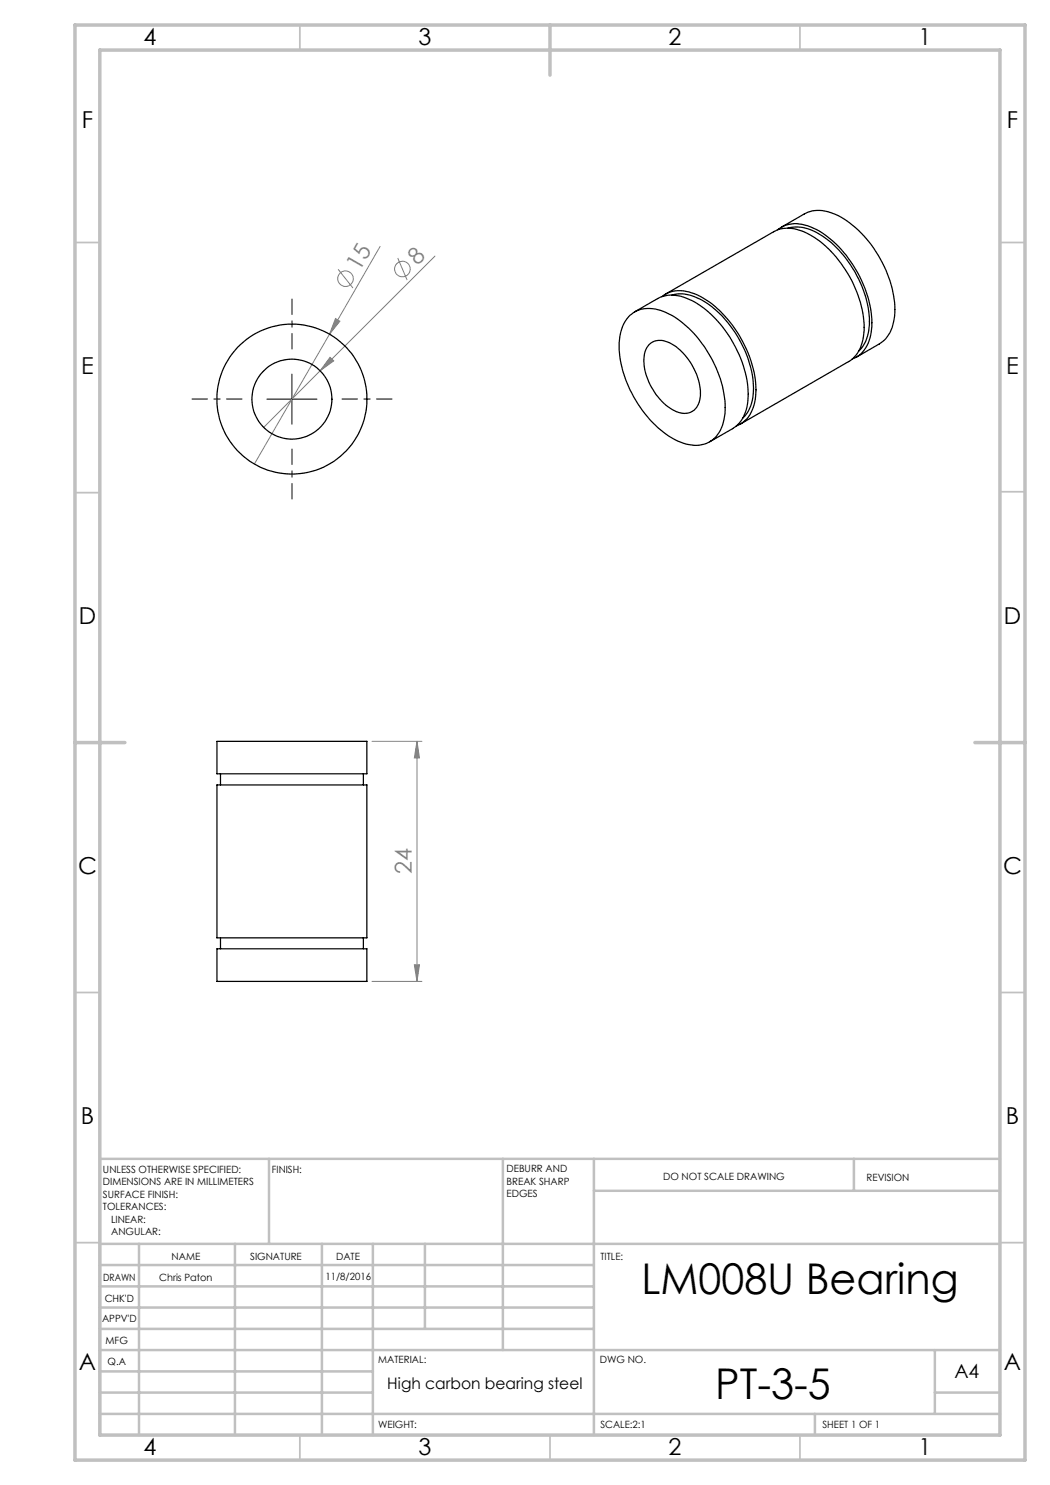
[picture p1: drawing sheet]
<svg xmlns="http://www.w3.org/2000/svg" width="210mm" height="297mm" viewBox="0 0 210 297" stroke-linecap="round" stroke-linejoin="round" font-family="sans-serif">
<g fill="none" stroke="#808080" stroke-width=".2">
<path d="M67.6 53.9l3 3.7M76 49.3l-10.1 17.5M79.6 51.6l1.8 4.4M87 51.2l-34.3 34.3M65.9 66.8l-15 26M66 71.5l.7 .7-2.7 2zM67.1 63.7l.9 .5-2.1 2.6zM74.4 148.3h10M83.4 148.3l.5 3.3h-1zM83.4 148.3v48M74.4 196.3h10M82.9 193h1l-.5 3.3z"/>
<circle cx="69.1" cy="55.7" r="1.56"/>
<circle cx="80.5" cy="53.8" r="1.57"/>
</g>
<path d="M48.4 79.8h-10M58.4 69.8v-10M68.4 79.8h10M58.4 89.8v10" fill="none" stroke="#000" stroke-width=".2" stroke-dasharray="15.2 1.3 1.3 1.3" stroke-dashoffset="12.1"/>
<path d="M53.4 79.8h10M58.4 74.8v10" fill="none" stroke="#000" stroke-width=".2"/>
<g fill="none" stroke="#c0c0c0" stroke-width=".35">
<path d="M60 5v5M160 5v5M15 48.5h5M200 48.5h5M15 98.5h5M200 98.4h5M15 198.5h5M200 198.5h5M15 248.5h5M200 248.5h5M60 287v5M110 287v5"/>
<path d="M160 287v5"/>
</g>
<g fill="none" stroke="#c0c0c0" stroke-width=".5">
<path d="M53.8 231.8v17M100.6 231.8v38.2M118.8 231.8v55.2M118.8 238.2h81.2M170.8 231.8v6.4M200 231.8h-180v55.2M20 248.8h180M20 257.3h98.8M20 253h98.8M27.8 248.8v38.2M47 248.8v38.2M64.4 248.8v38.2"/>
<path d="M74.6 248.8v38.2M85 248.8v17M20 265.8h98.8M20 261.5h98.8M20 278.5h54.6M20 274.3h54.6M20 270h180M187 278.5h13M187 270v12.8M20 282.8h180M163 282.8v4.2"/>
</g>
<path d="M15 5h190v287h-190zM20 10h180v277h-180zM110 5v10M15 148.5h10M195 148.5h10" fill="none" stroke="#c0c0c0" stroke-width=".7"/>
<g fill="#808080">
<path d="M66 71.5l.7 .7-2.7 2z"/>
<path d="M67.1 63.7l.9 .5-2.1 2.6z"/>
<path d="M83.4 148.3l.5 3.3h-1zM82.9 193h1l-.5 3.3z"/>
</g>
<g fill="none" stroke="#000" stroke-width=".25">
<path d="M132.4 59.3a6.2 6.2 0 0 1 6.5-.6 20.3 20.3 0 0 1 9.8 9.9 17.9 17.9 0 0 1 2.1 12.4 5.7 5.7 0 0 1-3.6 4.2M133.1 58.8l21.6-12.4a7.1 7.1 0 0 1 6.9 .4 23.3 23.3 0 0 1 10.5 13.7 13.5 13.5 0 0 1-.3 9.5l-.5 .9-1.4 1.3-21.8 12.6M134.4 59a8.3 8.3 0 0 1 6.9 1.6 22.6 22.6 0 0 1 9.4 17 7.8 7.8 0 0 1-2.1 6M155.5 46a6.4 6.4 0 0 1 7.1-.4 21.7 21.7 0 0 1 10.3 11.8 15.8 15.8 0 0 1 .7 11.2 5.3 5.3 0 0 1-3.1 3.2M156.3 45.4l4.6-2.6a6.8 6.8 0 0 1 6.3 .1 22.9 22.9 0 0 1 11.5 16.2 10.8 10.8 0 0 1-1.3 8.2l-.6 .8-.9 .7-4.6 2.6M157.6 45.6a8 8 0 0 1 6.9 1.6 22.5 22.5 0 0 1 9.4 17.7 7.8 7.8 0 0 1-2.2 5.3M126 63.1a6.4 6.4 0 0 1 7.3-.6 22.3 22.3 0 0 1 10.8 13.3 14.2 14.2 0 0 1 0 10.3 5.6 5.6 0 0 1-6.8 2.7 18.6 18.6 0 0 1-10.2-8.8 20.3 20.3 0 0 1-3.1-12.7 7.3 7.3 0 0 1 2-4.2zM126.9 62.4l4.6-2.7a6.6 6.6 0 0 1 6.4 .2 21.9 21.9 0 0 1 10.2 11.7 16.1 16.1 0 0 1 1 10.8 6 6 0 0 1-2.6 3.3l-4.6 2.7M129.8 69a3.4 3.4 0 0 1 4.2-.4 12.3 12.3 0 0 1 6.1 10.5 3.3 3.3 0 0 1-3.6 3.6 9.6 9.6 0 0 1-6.2-5.3 9.4 9.4 0 0 1-1.1-7.4zM43.4 148.3h30v6.5h-30zM43.4 157h30v30.6h-30zM44.1 154.8v2.2"/>
<path d="M72.7 154.8v2.2M43.4 189.8h30v6.5h-30zM44.1 187.6v2.2M72.7 187.6v2.2"/>
<circle cx="58.4" cy="79.8" r="15"/>
<circle cx="58.4" cy="79.8" r="8"/>
</g>
<g font-size="8.5">
<text x="128.3" y="258.8">LM008U Bearing</text>
<text x="143.1" y="279.7">PT-3-5</text>
</g>
<g font-size="4.7">
<text x="28.7" y="9">4</text>
<text x="83.7" y="9">3</text>
<text x="133.7" y="9">2</text>
<text x="183.7" y="9">1</text>
<text x="16.4" y="25.5">F</text>
<text x="201.4" y="25.5">F</text>
<text x="16.2" y="74.8">E</text>
<text x="201.2" y="74.8">E</text>
<text x="15.8" y="124.8">D</text>
<text x="200.8" y="124.8">D</text>
<text x="15.6" y="174.8">C</text>
<text x="200.6" y="174.8">C</text>
<text x="16.2" y="224.8">B</text>
<text x="201.2" y="224.8">B</text>
<text x="15.8" y="274">A</text>
<text x="200.8" y="274">A</text>
<text x="28.7" y="291">4</text>
<text x="83.7" y="291">3</text>
<text x="133.7" y="291">2</text>
<text x="183.7" y="291">1</text>
</g>
<g font-size="4.7" fill="#808080">
<text x="83.5" y="53.2" transform="rotate(-45 83.5 53.2)">8</text>
<text x="71.9" y="54.3" transform="rotate(-60 71.9 54.3)">15</text>
<text x="82.4" y="174.8" transform="rotate(-90 82.4 174.8)">24</text>
</g>
<text font-size="3.9" x="190.9" y="275.5">A4</text>
<text font-size="3.2" x="77.5" y="277.9">High carbon bearing steel</text>
<g font-size="2">
<text x="20.6" y="234.6">UNLESS OTHERWISE SPECIFIED:</text>
<text x="20.6" y="237.1">DIMENSIONS ARE IN MILLIMETERS</text>
<text x="20.6" y="239.6">SURFACE FINISH:</text>
<text x="54.4" y="234.6">FINISH:</text>
<text x="101.3" y="234.5">DEBURR AND</text>
<text x="101.3" y="237">BREAK SHARP</text>
<text x="101.3" y="239.5">EDGES</text>
<text x="132.6" y="236">DO NOT SCALE DRAWING</text>
<text x="173.3" y="236.2">REVISION</text>
<text x="20.6" y="242.1">TOLERANCES:</text>
<text x="22.2" y="244.6">LINEAR:</text>
<text x="22.2" y="247.1">ANGULAR:</text>
<text x="34.3" y="252">NAME</text>
<text x="50" y="251.9">SIGNATURE</text>
<text x="67.2" y="251.9">DATE</text>
<text x="120.1" y="251.9">TITLE:</text>
<text x="20.6" y="256.1">DRAWN</text>
<text x="31.8" y="256.1">Chris Paton</text>
<text x="65.1" y="255.9">11/8/2016</text>
<text x="20.9" y="260.3">CHK'D</text>
<text x="20.4" y="264.4">APPV'D</text>
<text x="21.1" y="268.8">MFG</text>
<text x="21.5" y="273">Q.A</text>
<text x="75.6" y="272.5">MATERIAL:</text>
<text x="120" y="272.5">DWG NO.</text>
<text x="75.6" y="285.5">WEIGHT:</text>
<text x="120.1" y="285.6">SCALE:2:1</text>
<text x="164.5" y="285.6">SHEET 1 OF 1</text>
</g>
</svg>
